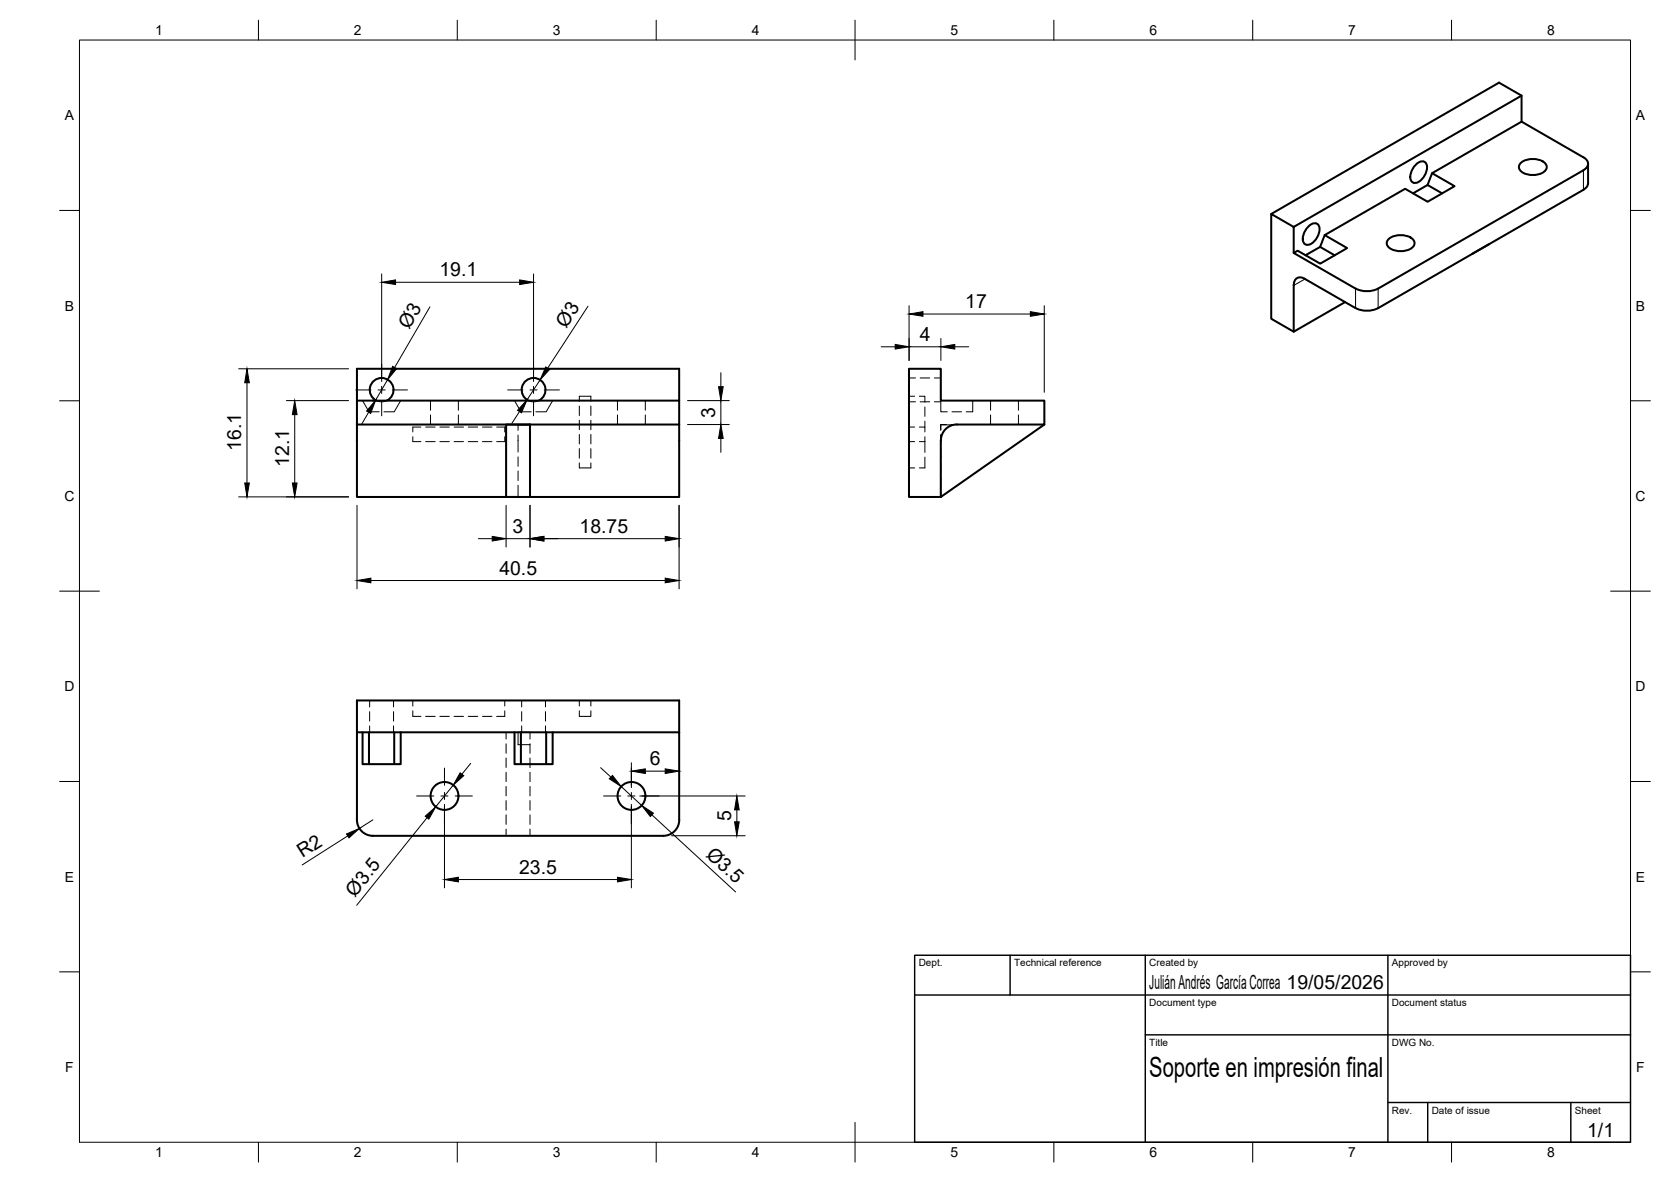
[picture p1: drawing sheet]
<svg xmlns="http://www.w3.org/2000/svg" width="420mm" height="297mm" viewBox="0 0 420 297" stroke-linecap="round" stroke-linejoin="round" font-family="sans-serif">
<!-- layer: Hidden -->
<g fill="none" stroke="#000" stroke-width=".25">
<path d="M228.6 99.6h1.4M228.6 95h1.6M231.2 99.6h1.4v1.5M231.4 95h2.4M234.9 95h1.7M91.2 100.7l1.6 2.8h2.6M94.6 100.7l1.3 .3 1.4-.3M100.8 100.7l-1.7 2.8h-2.6M103.8 109.8v1.2h2M105.8 107.3h-2v1.2M107 111h2.4M107 107.3h2.4"/>
<path d="M108.2 100.7v2.4M108.2 104.3v2.4M110.6 111h2.4M110.6 107.3h2.4M114.2 111h2.3M114.2 107.3h2.3M115.3 100.7v2.4M115.3 104.3v2.4M117.7 111h2.4M117.7 107.3h2.4M121.3 111h2.4M121.3 107.3h2.4"/>
<path d="M124.9 107.3h2v1.2M126.9 109.8v1.2h-2M129.4 100.7l1.6 2.8h2.6M130.3 109.3v4.3M130.3 114.8v2.4M130.3 118.4v2.4M132.9 100.7l1.3 .3 1.3-.3M133.3 106.8h-3v1.3M139 100.7l-1.7 2.8h-2.6M145.7 116.3v1.3h2.9v-1.3M145.7 100.8v-1.2h2.9v1.2M145.7 102v2.4"/>
<path d="M145.7 105.6v2.4M145.7 109.2v2.4M145.7 112.7v2.4M148.6 102v2.4M148.6 105.6v2.4M148.6 109.2v2.4M148.6 112.7v2.4M155.3 100.7v2.4M155.3 104.3v2.4M162.3 100.7v2.4M162.3 104.3v2.4M228.6 117.6h1.4"/>
<path d="M228.6 111h1.4M228.6 107.3h1.4M228.6 101h1.6M231.2 107.3h1.4v1.2M231.2 111h1.4M231.4 101h2.4M232.6 114.9v2.7h-1.4M232.6 102.3v2.3M232.6 105.8v1.5M232.6 109.8v3.9M234.9 101h1.7M236.5 106.8h3.2"/>
<path d="M236.5 112.9v2.3M236.5 116.4v2.4M236.6 100.7v2.8h1.6M236.6 109.3l-.1 2.4M238 106.7h-1.4v1.4M239.2 106.7h1.4M239.4 103.5h2.4M244.6 100.7v2.8h-1.6M249.1 100.7v2.4M249.1 104.3v2.4M256.1 100.7v2.4M256.1 104.3v2.4"/>
<path d="M130.3 121.9v3M236.5 120v2.4M236.5 123.6v1.3M92.9 176v1.7M92.9 178.8v2.4M99 176v1.7M99 178.8v2.4M103.8 176v1.4M103.8 178.6v1.4h2M126.9 176v1.4M126.9 178.6v1.4h-2M131.2 176v1.7"/>
<path d="M131.2 178.8v2.4M137.2 176v1.7M137.2 178.8v2.4M145.7 178.6v1.4h2.9v-1.4M145.7 176v1.4M148.6 176v1.4M92.9 182.4v1.6M99 182.4v1.6M107 180h2.4M110.6 180h2.4M114.2 180h2.3M117.7 180h2.4"/>
<path d="M121.3 180h2.4M127.3 184v1.7M127.3 186.9v2.4M127.3 190.5v2.4M127.3 194.1v2.3M127.3 197.6v2.4M131.2 182.4v1.6M133.3 185.7v-1.7h-3v3.1h3M133.3 186.9v2.4M133.3 190.5v2.4M133.3 194.1v2.3M133.3 197.6v2.4"/>
<path d="M137.2 182.4v1.6M127.3 201.2v2.4M127.3 204.8v2.4M127.3 208.4v1.6M133.3 201.2v2.4M133.3 204.8v2.4M133.3 208.4v1.6"/>
</g>
<!-- layer: Visible -->
<g fill="none" stroke="#000" stroke-width=".51">
<path d="M382.6 30.6v-6.6l-5.7-3.2-57.3 33M382.6 24l-57.3 33M328.8 57.2a1.8 1.8 0 0 1 2.7-.7 3.9 3.9 0 0 1-2.9 5 1.81 1.81 0 0 1-.8-2.7zM333.1 59.1l-1.2 2.9M355.3 48.6l3.6-2.1 3.7 2.1M355.8 41.6a1.8 1.8 0 0 1 2.7-.6 3.9 3.9 0 0 1-2.9 5 1.81 1.81 0 0 1-.8-2.7zM360.1 43.5l-1.2 3M382.4 40.9a4.9 4.9 0 0 1 6.3 .4 1.72 1.72 0 0 1-1.4 2.4 4.7 4.7 0 0 1-5.2-1.1 1.32 1.32 0 0 1 .3-1.7zM398.1 42.8a1.72 1.72 0 0 0 1.2-1.7 1.72 1.72 0 0 0-1.2-1.6l-15.5-8.9-22.5 12.9 5.6 3.3-6.7 3.9-5.7-3.3-20.2 11.7 5.6 3.2-6.7 4-5.7-3.3-1 .6M398.1 47.7l-51.6 29.7M398.1 42.8l-51.6 29.7M399.3 41.2v5.2l-.4 .7-.8 .6"/>
<path d="M328.3 64.1l3.6-2.1 3.7 2.2M338.2 75.9l-12.9 7.5v-11.7a1.73 1.73 0 0 1 .8-1.8 1.73 1.73 0 0 1 2 .2l12.7 7.3M340.8 72.5l-15.5-8.9v-6.6l-5.7-3.2v26.3l5.7 3.3M340.9 77.4a6.3 6.3 0 0 0 5.6 0M340.9 72.5a6.3 6.3 0 0 0 5.6 0M349.2 60a4.9 4.9 0 0 1 6.3 .4 1.72 1.72 0 0 1-1.5 2.4 4.7 4.7 0 0 1-5.1-1 1.32 1.32 0 0 1 .3-1.8zM89.7 106.7v18.2h40.6M89.7 106.7h81.1M89.7 106.7v-6h81.1v6M89.7 100.7v-8h81.1v8M97.3 100.7a3 3 0 0 0 1-4.6 3 3 0 0 0-4.7 0 3 3 0 0 0 1.1 4.6M127.3 106.7h6v18.2h-6z"/>
<path d="M135.5 100.7a3 3 0 0 0 1-4.6 3 3 0 0 0-4.7 0 3 3 0 0 0 1.1 4.6M170.8 106.7v18.2h-37.5M236.6 110.7v14.2M236.6 110.7a4 4 0 0 1 4-4h22v-6h-26v-8h-8v32.2h8M262.6 106.7l-26 18.2M89.7 184h81.1M91.2 184v8h9.6v-8M92.8 184v8M99.1 184v8M129.4 184v8h9.6v-8M131 184v8M137.3 184v8"/>
<path d="M93.7 210h73.1a4 4 0 0 0 4-4v-30h-81.1v30a4 4 0 0 0 4.1 4"/>
<circle cx="111.8" cy="200" r="3.5"/>
<circle cx="158.8" cy="200" r="3.5"/>
</g>
<!-- layer: Visible Narrow -->
<path d="M398.1 42.8v4.9M328.1 70.1l-2.8 1.6M340.8 72.5v4.9M346.5 72.5v4.9" fill="none" stroke="#000" stroke-width=".25"/>
<!-- layer: BORDER -->
<g fill="none" stroke="#000" stroke-width=".25">
<path d="M20 10.1h390v276.9h-390zM65 5.1v5M115 5.1v5M165 5.1v5M215 5.1v10M265 5.1v5M315 5.1v5M365 5.1v5M15 52.9h5M410 52.9h5M15 100.7h5M410 100.7h5"/>
<path d="M15 148.6h10M405 148.6h10M15 196.4h5M410 196.4h5M15 244.2h5M410 244.2h5M65 287v5M115 287v5M165 287v5M215 282.1v9.9M265 287v5M315 287v5"/>
<path d="M365 287v5"/>
</g>
<!-- layer: TITLEBLOCK -->
<path d="M230 240.1h180v46.9h-180zM230 250h180M254 240.1v9.9M288 240.1v46.9M349 240.1v46.9M288 260.1h122M349 277.1h61M359 277.1v9.9M395 277.1v9.9" fill="none" stroke="#000" stroke-width=".36"/>
<!-- layer: Smart Centers -->
<g fill="none" stroke="#000" stroke-width=".25">
<path d="M89.5 98h3.8M95.1 98h1.8M96 91.5v3.8M96 97.1v1.8M98.6 98h3.9M127.7 98h3.8M133.3 98h1.7M134.2 91.5v3.8M134.2 97.1v1.8M136.8 98h3.9M96 100.7v3.8M134.2 100.7v3.8"/>
<path d="M111.8 193v4.3M111.8 199.1v1.8M158.7 193v4.3M158.7 199.1v1.8M104.8 200h4.3M110.9 200h1.7M111.8 202.7v4.3M114.4 200h4.4M151.8 200h4.3M157.9 200h1.8M158.7 202.7v4.3M161.4 200h4.4"/>
</g>
<!-- layer: FD_Dimensions -->
<g fill="none" stroke="#000" stroke-width=".25">
<path d="M96 68.8v27.1M99.5 70.9h31.2M108.1 77.1l-8.9 15.3M134.2 68.8v27.1M147.8 76.9l-10.1 15.6M228.6 76.8v13.8M232.1 78.9h27M262.6 76.8v21.8M60 92.7h27.7M62.1 96.2v25.2M97.5 95.4l-3.1 5.2M135.8 95.5l-3.3 5"/>
<path d="M181.3 93.7v3.5M221.6 87.2h3.5M228.6 87.2h8M236.6 85.1v5.5M240.1 87.2h3.5M72 100.7h15.7M74.1 104.2v17.2M92.7 103.6l-1.8 3M130.6 103.4l-1.9 3M172.9 100.7h10.5M172.9 106.7h10.5M181.3 100.7v6"/>
<path d="M181.3 110.2v3.5M60 124.9h27.7M89.8 127v21M120.3 135.4h3.5M127.3 135.4h6M127.3 127v10.5M133.3 127v10.5M136.8 135.4h30.5M170.8 127v21M93.3 145.9h74M114 197.3l-4.4 5.5M118.3 191.8l-2.2 2.8"/>
<path d="M151 192.9l2.6 2.4M156.2 197.7l5.1 4.7M158.7 191.7v6.2M162.3 193.8h5M87.4 210.1l-11.4 7.3M93.8 206l-3.4 2.2M107.4 205.5l-17.7 22M111.8 202.1v21M158.7 202.1v21M160.9 200h26.5M163.9 204.8l21.1 19.3M168.9 210h18.5"/>
<path d="M185.3 203.5v3M115.3 221h40"/>
</g>
<g fill="#000" stroke="#000" stroke-width=".25">
<path d="M96 70.9l3.5-.6v1.2zM130.7 70.3l3.5 .6-3.5 .6zM228.6 78.9l3.5-.6v1.2zM259.1 78.3l3.5 .6-3.5 .6zM62.1 92.7l.6 3.5h-1.2zM98.7 92.1l1 .6-2.2 2.7zM137.2 92.2l1 .6-2.4 2.7zM180.7 97.2h1.1l-.5 3.5zM225.1 86.6l3.5 .6-3.5 .5zM236.6 87.2l3.5-.6v1.1zM74.1 100.7l.6 3.5h-1.2zM94.4 100.6l-1.2 3.3-1-.6z"/>
<path d="M132.5 100.5l-1.4 3.2-1-.6zM181.3 106.7l.5 3.5h-1.1zM61.5 121.4h1.2l-.6 3.5zM73.5 121.4h1.2l-.6 3.5zM123.8 134.8l3.5 .6-3.5 .6zM133.3 135.4l3.5-.6v1.2zM167.3 134.8l3.5 .6-3.5 .6zM89.8 145.9l3.5-.6v1.2zM167.3 145.3l3.5 .6-3.5 .6zM115.7 194.2l.9 .7-2.6 2.4zM154 194.9l2.2 2.8-3-2zM158.7 193.8l3.6-.6v1.2z"/>
<path d="M167.3 193.2l3.5 .6-3.5 .6zM87.1 209.6l3.3-1.4-2.6 2.4zM106.9 205.1l2.7-2.3-1.8 3.1zM161.3 202.4l3 2-.8 .8zM184.7 206.5h1.2l-.6 3.5zM185.3 200l.6 3.5h-1.2zM111.8 221l3.5-.5v1.1zM155.3 220.5l3.4 .5-3.4 .6z"/>
</g>
<text font-size="7" x="289" y="270.6">Soporte en impresión final</text>
<g font-size="4.9">
<text x="110.5" y="69.5">19.1</text>
<text x="242.7" y="77.5">17</text>
<text x="102.9" y="83" transform="rotate(-60 102.9 83)">Ø3</text>
<text x="142.3" y="82.6" transform="rotate(-57 142.3 82.6)">Ø3</text>
<text x="231.3" y="85.8">4</text>
<text x="179.8" y="105" transform="rotate(-90 179.8 105)">3</text>
<text x="60.6" y="113.4" transform="rotate(-90 60.6 113.4)">16.1</text>
<text x="72.7" y="117.4" transform="rotate(-90 72.7 117.4)">12.1</text>
<text x="128.9" y="133.9">3</text>
<text x="145.7" y="133.9">18.75</text>
<text x="125.6" y="144.4">40.5</text>
<text x="163.4" y="192.3">6</text>
<text x="183.8" y="206.4" transform="rotate(-90 183.8 206.4)">5</text>
<text x="76.1" y="215.6" transform="rotate(-32 76.1 215.6)">R2</text>
<text x="177.3" y="215" transform="rotate(43 177.3 215)">Ø3.5</text>
<text x="130.5" y="219.6">23.5</text>
<text x="89.2" y="225.6" transform="rotate(-51 89.2 225.6)">Ø3.5</text>
<text x="289" y="248.5">Julián Andrés García Correa 19/05/2026</text>
<text x="399.1" y="285.7">1/1</text>
</g>
<g font-size="3.5">
<text x="39" y="8.8">1</text>
<text x="89" y="8.8">2</text>
<text x="139" y="8.8">3</text>
<text x="189" y="8.8">4</text>
<text x="239" y="8.8">5</text>
<text x="289" y="8.8">6</text>
<text x="339" y="8.8">7</text>
<text x="389" y="8.8">8</text>
<text x="16.3" y="30.2">A</text>
<text x="411.3" y="30.2">A</text>
<text x="16.3" y="78">B</text>
<text x="411.3" y="78">B</text>
<text x="16.2" y="125.9">C</text>
<text x="411.2" y="125.9">C</text>
<text x="16.2" y="173.7">D</text>
<text x="411.2" y="173.7">D</text>
<text x="16.3" y="221.6">E</text>
<text x="411.3" y="221.6">E</text>
<text x="16.4" y="269.4">F</text>
<text x="411.4" y="269.4">F</text>
<text x="39" y="290.8">1</text>
<text x="89" y="290.8">2</text>
<text x="139" y="290.8">3</text>
<text x="189" y="290.8">4</text>
<text x="239" y="290.8">5</text>
<text x="289" y="290.8">6</text>
<text x="339" y="290.8">7</text>
<text x="389" y="290.8">8</text>
</g>
<g font-size="2.5">
<text x="231" y="242.9">Dept.</text>
<text x="255" y="242.9">Technical reference</text>
<text x="289" y="242.9">Created by</text>
<text x="350" y="242.9">Approved by</text>
<text x="289" y="252.8">Document type</text>
<text x="350" y="252.8">Document status</text>
<text x="289" y="262.9">Title</text>
<text x="350" y="262.9">DWG No.</text>
<text x="350" y="279.9">Rev.</text>
<text x="360" y="279.9">Date of issue</text>
<text x="396" y="279.9">Sheet</text>
</g>
</svg>
